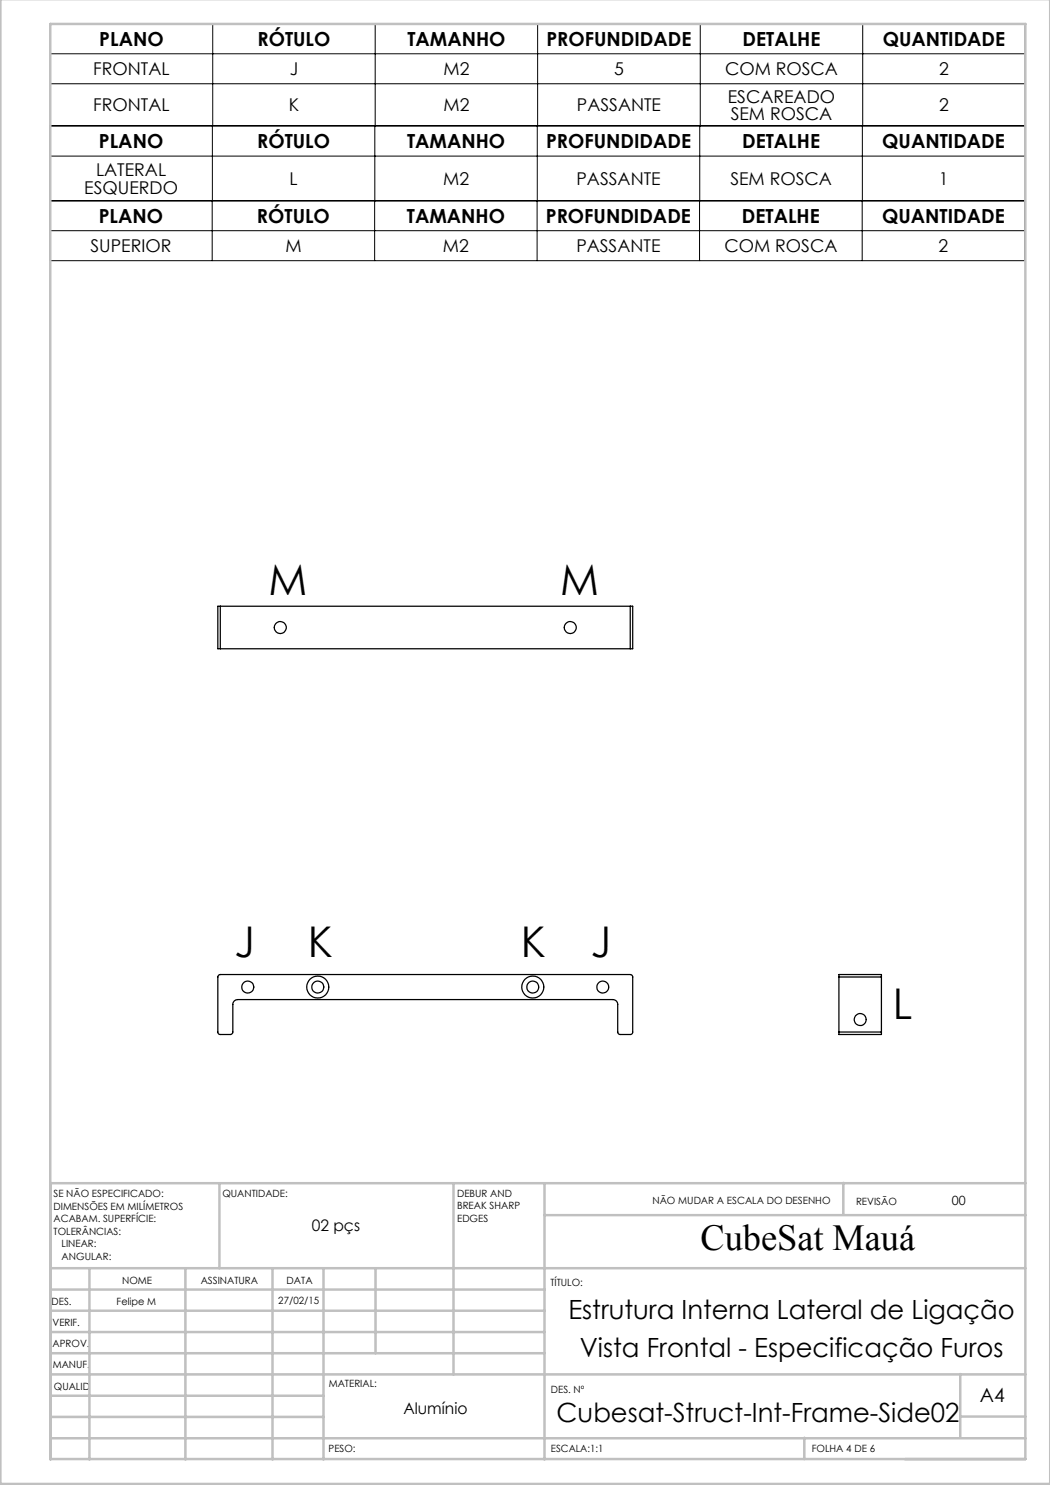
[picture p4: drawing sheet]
<svg xmlns="http://www.w3.org/2000/svg" width="210mm" height="297mm" viewBox="0 0 210 297" stroke-linecap="round" stroke-linejoin="round" font-family="sans-serif">
<g fill="none" stroke="#000" stroke-width=".2">
<path d="M10 4.8h195v20.3h-195zM10 16.8h195M10 10.8h195M42.5 4.8v20.3M75 4.8v20.3M107.5 4.8v20.3M140.1 4.8v20.3M172.5 4.8v20.3M9.9 31.2h195.1M42.5 25.2l-.1 26.9M75 25.2l-.1 26.9M107.5 25.2v15"/>
<path d="M139.9 25.2v15M172.5 25.2l-.1 26.9M9.9 46.1h195M107.4 40.1v12M139.9 40.1v12M204.9 40.1h-195v12h195l.1-26.9h-195.1v15h195.1"/>
</g>
<g fill="none" stroke="#c0c0c0" stroke-width=".5">
<path d="M.1 -.1v296.9h209.9v-296.9M10.1 4.8h195v287h-195zM43.9 236.6v17M90.7 236.6v38.3M108.9 236.6v55.3M168.7 236.6v6.3M205.1 236.6h-195v55.3M10.1 253.6h195M10.1 257.9h98.8M17.9 253.6v38.3M37.1 253.6v38.3M54.5 253.6v38.3"/>
<path d="M64.7 253.6v38.3M75.1 253.6v17M108.9 243h96.2M10.1 270.6h98.8M10.1 266.4h98.8M10.1 262.1h98.8M10.1 279.1h54.6M10.1 274.9h195M192.1 274.8v12.7M10.1 287.7h195M10.1 283.4h54.6M160.9 287.5v4.3"/>
<path d="M192.1 283.3h13"/>
</g>
<g fill="none" stroke="#000" stroke-width=".25">
<path d="M44.1 121.2h-.5v8.5h.5M44.1 121.2v8.5M44.1 121.2h81.9M44.1 129.7h81.9M126 121.2h.5v8.5h-.5M126 121.2v8.5M43.7 195l.4-.1h81.9l.4 .1 .1 .3v11.2l-.2 .4h-2.3l-.4-.3-.1-5.7a.96 .96 0 0 0-.9-1h-75a.96 .96 0 0 0-1 1l-.1 5.7-.4 .3h-2.2l-.3-.4v-11.2zM167.8 195.4v-.5h8.5v.5M167.8 195.4h8.5M167.8 195.4v11M176.3 195.4v11M167.8 206.4v.5h8.5v-.5"/>
<path d="M167.8 206.4h8.5"/>
<circle cx="56.1" cy="125.5" r="1.2"/>
<circle cx="114.1" cy="125.5" r="1.2"/>
<circle cx="49.6" cy="197.4" r="1.21"/>
<circle cx="63.6" cy="197.4" r="2.2"/>
<circle cx="63.6" cy="197.4" r="1.21"/>
<circle cx="106.5" cy="197.4" r="1.2"/>
<circle cx="106.6" cy="197.4" r="2.2"/>
<circle cx="120.5" cy="197.4" r="1.2"/>
<circle cx="172" cy="203.9" r="1.21"/>
</g>
<g font-size="8.5">
<text x="53.7" y="119">M</text>
<text x="112" y="119">M</text>
<text x="46.9" y="191.5">J</text>
<text x="61.6" y="191.5">K</text>
<text x="104.1" y="191.5">K</text>
<text x="118.1" y="191.5">J</text>
<text x="178.6" y="203.8">L</text>
</g>
<text font-size="7.3" x="140.1" y="249.9">CubeSat Mauá</text>
<g font-size="5.3">
<text x="113.7" y="263.7">Estrutura Interna Lateral de Ligação</text>
<text x="116" y="271.4">Vista Frontal - Especificação Furos</text>
<text x="111.3" y="284.3">Cubesat-Struct-Int-Frame-Side02</text>
</g>
<g font-size="3.9">
<text x="19.9" y="9.2">PLANO</text>
<text x="51.5" y="9.2">RÓTULO</text>
<text x="81.5" y="9.2">TAMANHO</text>
<text x="109.3" y="9.2">PROFUNDIDADE</text>
<text x="148.5" y="9.2">DETALHE</text>
<text x="176.5" y="9.2">QUANTIDADE</text>
<text x="19.8" y="29.6">PLANO</text>
<text x="51.4" y="29.6">RÓTULO</text>
<text x="81.4" y="29.6">TAMANHO</text>
<text x="109.2" y="29.6">PROFUNDIDADE</text>
<text x="148.4" y="29.6">DETALHE</text>
<text x="176.5" y="29.6">QUANTIDADE</text>
<text x="19.7" y="44.6">PLANO</text>
<text x="51.4" y="44.6">RÓTULO</text>
<text x="81.4" y="44.6">TAMANHO</text>
<text x="109.2" y="44.6">PROFUNDIDADE</text>
<text x="148.4" y="44.6">DETALHE</text>
<text x="176.4" y="44.6">QUANTIDADE</text>
<text x="196" y="280.4">A4</text>
</g>
<g font-size="3.5">
<text x="18.7" y="15.1">FRONTAL</text>
<text x="58" y="15.1">J</text>
<text x="88.7" y="15.1">M2</text>
<text x="122.8" y="15.1">5</text>
<text x="145" y="15.1">COM ROSCA</text>
<text x="187.8" y="15.1">2</text>
<text x="18.7" y="22.3">FRONTAL</text>
<text x="57.8" y="22.3">K</text>
<text x="88.7" y="22.3">M2</text>
<text x="115.4" y="22.3">PASSANTE</text>
<text x="145.6" y="20.5">ESCAREADO</text>
<text x="187.8" y="22.3">2</text>
<text x="146.1" y="24">SEM ROSCA</text>
<text x="19.2" y="35.2">LATERAL</text>
<text x="16.8" y="38.8">ESQUERDO</text>
<text x="57.9" y="37">L</text>
<text x="88.6" y="37">M2</text>
<text x="115.3" y="37">PASSANTE</text>
<text x="146.1" y="37">SEM ROSCA</text>
<text x="187.8" y="37">1</text>
<text x="18.1" y="50.4">SUPERIOR</text>
<text x="57.1" y="50.4">M</text>
<text x="88.6" y="50.4">M2</text>
<text x="115.3" y="50.4">PASSANTE</text>
<text x="144.9" y="50.4">COM ROSCA</text>
<text x="187.7" y="50.4">2</text>
</g>
<g font-size="3.2">
<text x="62.3" y="246.3">02 pçs</text>
<text x="80.7" y="282.8">Alumínio</text>
</g>
<text font-size="2.5" x="190.4" y="240.9">00</text>
<g font-size="2">
<text x="10.7" y="239.5">SE NÃO ESPECIFICADO:</text>
<text x="44.5" y="239.5">QUANTIDADE:</text>
<text x="91.4" y="239.4">DEBUR AND</text>
<text x="10.7" y="242">DIMENSÕES EM MILÍMETROS</text>
<text x="10.7" y="244.5">ACABAM. SUPERFÍCIE:</text>
<text x="91.4" y="241.9">BREAK SHARP</text>
<text x="91.4" y="244.4">EDGES</text>
<text x="130.5" y="240.8">NÃO MUDAR A ESCALA DO DESENHO</text>
<text x="171.2" y="241">REVISÃO</text>
<text x="10.7" y="247">TOLERÂNCIAS:</text>
<text x="12.3" y="249.5">LINEAR:</text>
<text x="12.3" y="252">ANGULAR:</text>
<text x="24.4" y="256.9">NOME</text>
<text x="40.1" y="256.8">ASSINATURA</text>
<text x="57.3" y="256.8">DATA</text>
<text x="110.1" y="257.1">TÍTULO:</text>
<text x="10.3" y="260.9">DES.</text>
<text x="23.3" y="261">Felipe M</text>
<text x="55.7" y="260.8">27/02/15</text>
<text x="10.5" y="269.3">APROV.</text>
<text x="10.5" y="265.2">VERIF.</text>
<text x="10.6" y="273.6">MANUF.</text>
<text x="10.8" y="278">QUALID</text>
<text x="65.8" y="277.4">MATERIAL:</text>
<text x="110.2" y="278.5">DES. Nº</text>
<text x="65.7" y="290.4">PESO:</text>
<text x="110.2" y="290.5">ESCALA:1:1</text>
<text x="162.4" y="290.4">FOLHA 4 DE 6</text>
</g>
</svg>
